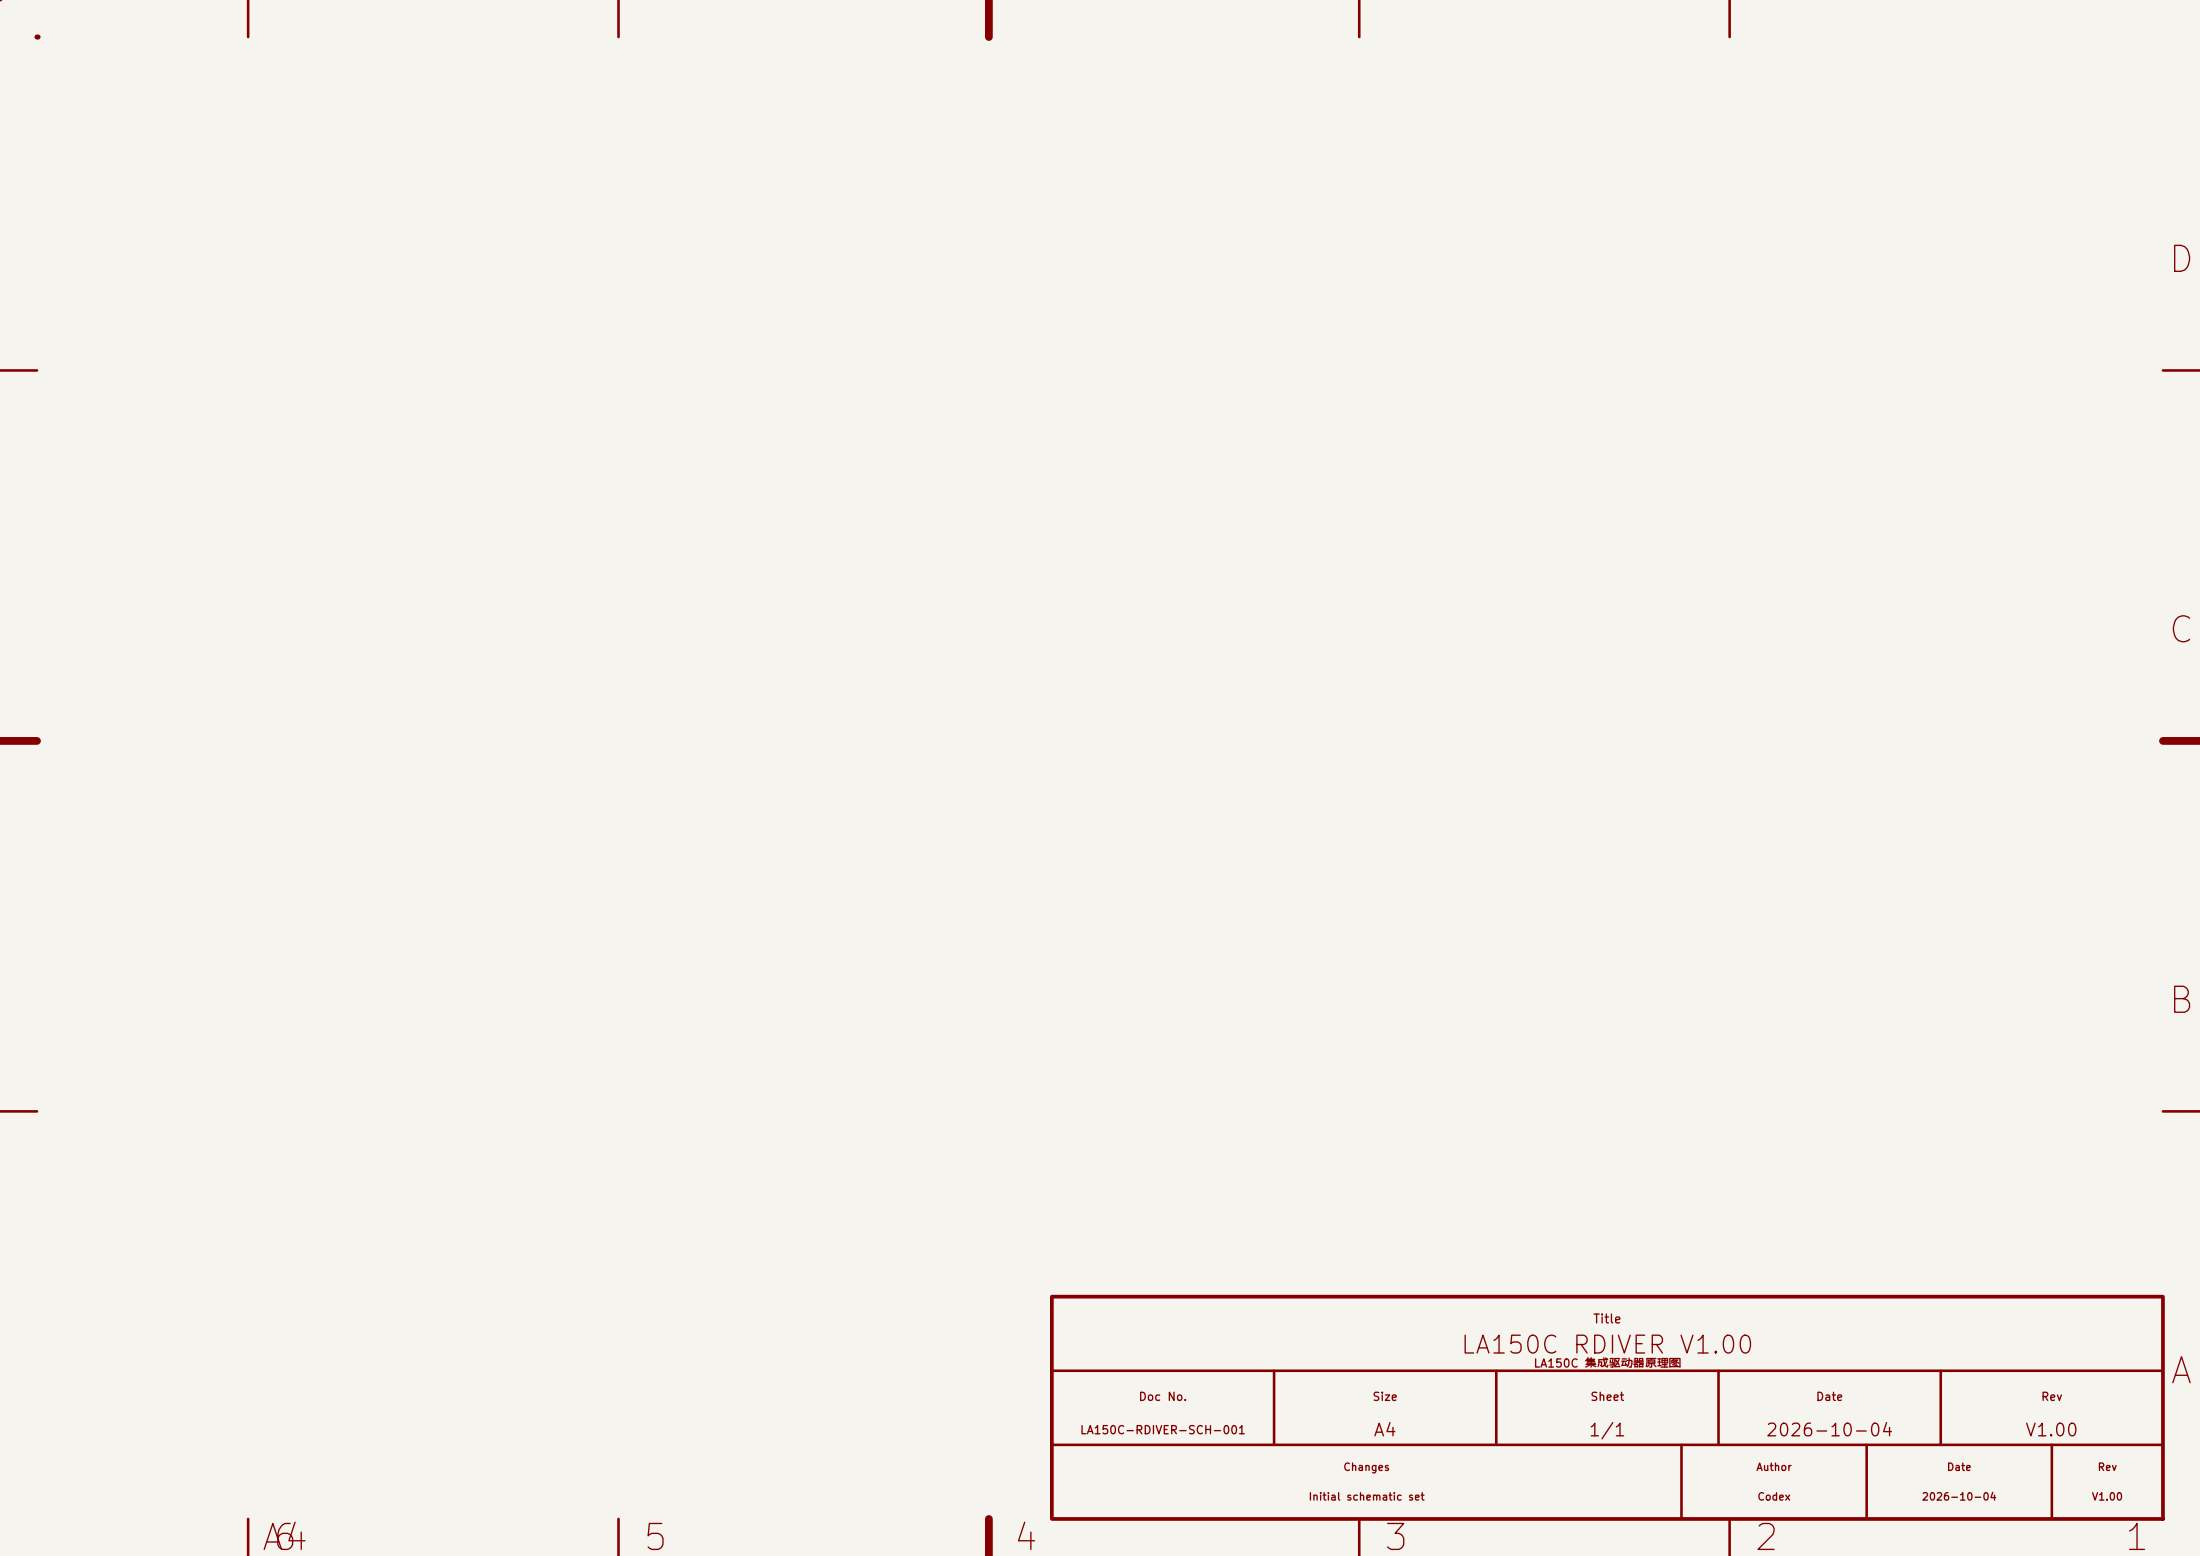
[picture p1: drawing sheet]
<svg xmlns="http://www.w3.org/2000/svg" width="297mm" height="210mm" viewBox="0 0 297 210" stroke-linecap="round" stroke-linejoin="round" font-family="sans-serif">
<path d="M0 0h297v210h-297z" fill="#f5f4ef" stroke="#f5f4ef" stroke-width=".14"/>
<g fill="#840000">
<circle cx="0" cy="0" r=".17"/>
<circle cx="5" cy="5" r=".35"/>
</g>
<path d="M133.5 0v5M0 100h5M292 100h5M133.5 205v5" fill="none" stroke="#840000" stroke-width="1.1"/>
<g fill="none" stroke="#840000" stroke-width=".35">
<path d="M33.5 0v5M83.5 0v5M133.5 0v5M183.5 0v5M233.5 0v5M0 50h5M292 50h5M0 100h5M292 100h5M0 150h5M292 150h5M142 185h150"/>
<path d="M142 195h150M172 185v10M202 185v10M227 195v10M232 185v10M252 195v10M262 185v10M277 195v10M33.5 205v5M83.5 205v5M133.5 205v5M183.5 205v5"/>
<path d="M233.5 205v5"/>
</g>
<path d="M142 175h150v30h-150z" fill="none" stroke="#840000" stroke-width=".5"/>
<g font-size="3.5" fill="#840000">
<text x="292.4" y="37.7">D</text>
<text x="292.4" y="87.7">C</text>
<text x="292.4" y="137.7">B</text>
<text x="292.7" y="187.7">A</text>
<text x="35" y="210.2">A4</text>
<text x="36.5" y="210.2">6</text>
<text x="86.5" y="210.2">5</text>
<text x="136.5" y="210.2">4</text>
<text x="186.5" y="210.2">3</text>
<text x="236.5" y="210.2">2</text>
<text x="286.5" y="210.2">1</text>
</g>
<text font-size="2.4" fill="#840000" x="197" y="183.3">LA150C RDIVER V1.00</text>
<g font-size="1.7" fill="#840000">
<text x="185.3" y="194.3">A4</text>
<text x="214.3" y="194.3">1/1</text>
<text x="238.3" y="194.3">2026-10-04</text>
<text x="273.3" y="194.3">V1.00</text>
</g>
<text font-size="1.2" fill="#840000" x="215" y="178.9">Title</text>
<g font-size="1.1" fill="#840000">
<text x="206.9" y="184.8">LA150C 集成驱动器原理图</text>
<text x="153.6" y="189.3">Doc No.</text>
<text x="185.2" y="189.3">Size</text>
<text x="214.6" y="189.3">Sheet</text>
<text x="245.1" y="189.3">Date</text>
<text x="275.5" y="189.3">Rev</text>
<text x="145.7" y="193.8">LA150C-RDIVER-SCH-001</text>
</g>
<g font-size="1" fill="#840000">
<text x="176.6" y="202.8">Initial schematic set</text>
<text x="181.3" y="198.8">Changes</text>
<text x="237" y="198.8">Author</text>
<text x="237.2" y="202.8">Codex</text>
<text x="259.4" y="202.8">2026-10-04</text>
<text x="262.7" y="198.8">Date</text>
<text x="282.3" y="202.8">V1.00</text>
<text x="283.1" y="198.8">Rev</text>
</g>
</svg>
